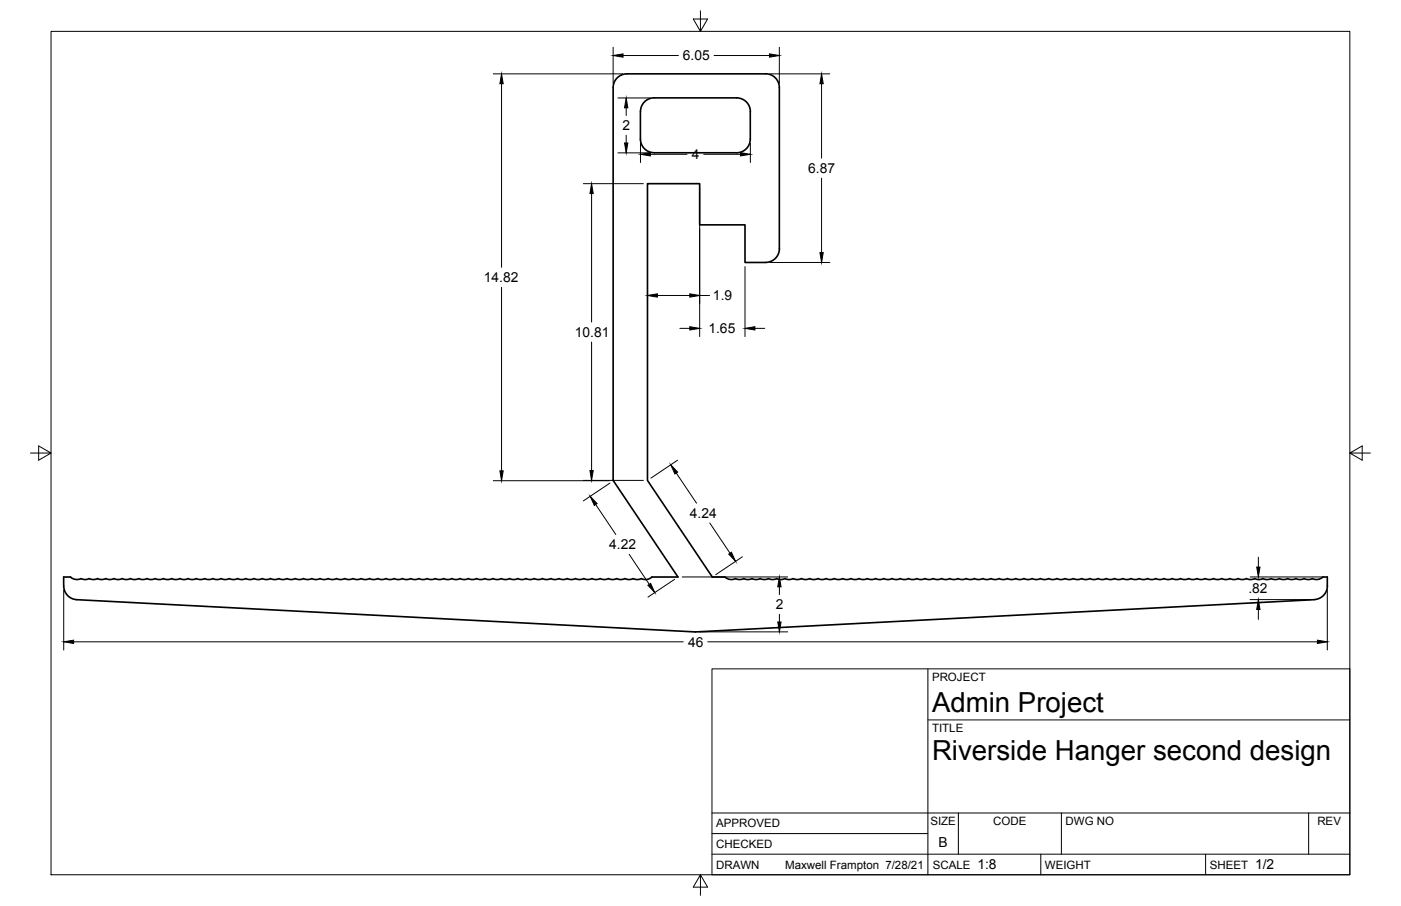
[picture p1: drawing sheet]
<svg xmlns="http://www.w3.org/2000/svg" width="432mm" height="279mm" viewBox="0 0 432 279" stroke-linecap="round" stroke-linejoin="round" font-family="sans-serif">
<!-- layer: Visible -->
<g fill="none" stroke="#000" stroke-width=".51">
<path d="M189 27v121.2l20 29.7h-8.1l-1 .7a2.87 2.87 0 0 1-2.2-.2l-1.5 .3a1.94 1.94 0 0 0-2.1 0h-.5a1.94 1.94 0 0 0-2 0h-.5a1.94 1.94 0 0 0-2 0h-.6a1.94 1.94 0 0 0-2 0h-.5a1.94 1.94 0 0 0-2 0h-.5a1.94 1.94 0 0 0-2.1 0h-.5a1.94 1.94 0 0 0-2 0h-.5a1.94 1.94 0 0 0-2 0h-.6a1.94 1.94 0 0 0-2 0h-.5a1.94 1.94 0 0 0-2 0h-.5a1.94 1.94 0 0 0-2.1 0h-.5a1.94 1.94 0 0 0-2 0h-.5a1.94 1.94 0 0 0-2 0h-.6a1.94 1.94 0 0 0-2 0h-.5a1.94 1.94 0 0 0-2 0h-.5a1.94 1.94 0 0 0-2.1 0h-.5a1.94 1.94 0 0 0-2 0h-.5a1.94 1.94 0 0 0-2 0h-.6a1.94 1.94 0 0 0-2 0h-.5a1.94 1.94 0 0 0-2 0h-.5a1.94 1.94 0 0 0-2.1 0h-.5a1.94 1.94 0 0 0-2 0h-.5a1.94 1.94 0 0 0-2 0l-1.6-.3M201.6 30.2h25.4a4.2 4.2 0 0 1 4.3 4.2l-.1 8.5M201.6 30.2a4.2 4.2 0 0 0-4.2 4.2v8.5M236 22.8h-42.8a4.2 4.2 0 0 0-4.2 4.2M236 22.8a4.2 4.2 0 0 1 4.2 4.2M240.2 27v49.7M231.2 42.9a4.2 4.2 0 0 1-4.2 4.2h-25.4a4.2 4.2 0 0 1-4.2-4.2M240.2 76.7a4.2 4.2 0 0 1-4.2 4.2M236 80.9h-6.4v-11.6h-14v-12.7h-16v91.6l19.9 29.7h3.9a2.87 2.87 0 0 0 3.3 .5l1.5 .3a1.94 1.94 0 0 1 2 0h.6a1.94 1.94 0 0 1 2 0h.5a1.94 1.94 0 0 1 2 0h.5a1.94 1.94 0 0 1 2.1 0h.5a1.94 1.94 0 0 1 2 0h.5a1.94 1.94 0 0 1 2 0h.6a1.94 1.94 0 0 1 2 0h.5a1.94 1.94 0 0 1 2 0h.5a1.94 1.94 0 0 1 2.1 0h.5a1.94 1.94 0 0 1 2 0h.5a1.94 1.94 0 0 1 2 0l1.6-.3M60.5 178.4l-1.5 .3a1.94 1.94 0 0 0-2 0h-.5a1.94 1.94 0 0 0-2.1 0h-.5a1.94 1.94 0 0 0-2 0h-.5a1.94 1.94 0 0 0-2 0h-.6a1.94 1.94 0 0 0-2 0h-.5a1.94 1.94 0 0 0-2 0h-.5a1.94 1.94 0 0 0-2.1 0h-.5a1.94 1.94 0 0 0-2 0h-.5a1.94 1.94 0 0 0-2 0h-.6a1.94 1.94 0 0 0-2 0h-.5a1.94 1.94 0 0 0-2 0h-.5a1.94 1.94 0 0 0-2.1 0h-.5a1.94 1.94 0 0 0-2 0h-.5a2.14 2.14 0 0 0-2.2 0l-1.1-.1-1-.7h-2.1a6.7 6.7 0 0 0 1.2 5.7 4.2 4.2 0 0 0 2.8 1.3l190.8 10 190.7-10a4.2 4.2 0 0 0 4-4.2M60.5 178.4l1.6 .3 1-.3M63.1 178.4l1.5 .3a1.94 1.94 0 0 1 2 0h.5a1.94 1.94 0 0 1 2.1 0h.5a1.94 1.94 0 0 1 2 0h.5a1.94 1.94 0 0 1 2 0h.6a1.94 1.94 0 0 1 2 0h.5a1.94 1.94 0 0 1 2 0h.5a1.94 1.94 0 0 1 2.1 0h.5a1.94 1.94 0 0 1 2 0h.5a1.94 1.94 0 0 1 2 0h.6a1.94 1.94 0 0 1 2 0h.5a1.94 1.94 0 0 1 2 0h.5a1.94 1.94 0 0 1 2.1 0h.5a1.94 1.94 0 0 1 2 0h.5a1.94 1.94 0 0 1 2 0h.6a1.94 1.94 0 0 1 2 0h.5a1.94 1.94 0 0 1 2 0h.5a1.94 1.94 0 0 1 2.1 0h.5a1.94 1.94 0 0 1 2 0h.5a1.94 1.94 0 0 1 2 0h.6a1.94 1.94 0 0 1 2 0h.5a1.94 1.94 0 0 1 2 0h.5a1.94 1.94 0 0 1 2.1 0h.5a1.94 1.94 0 0 1 2 0h.5a1.94 1.94 0 0 1 2 0h.6a1.94 1.94 0 0 1 2 0h.5a1.94 1.94 0 0 1 2 0l1.5-.3"/>
<path d="M131.6 178.4l1.6 .3 1-.3M134.2 178.4l1.5 .3 1-.3M257.2 178.4l1.5 .3 1-.3M259.7 178.4l1.5 .3 1-.3M262.2 178.4l1.6 .3a1.94 1.94 0 0 1 2 0h.5a1.94 1.94 0 0 1 2 0h.6a1.94 1.94 0 0 1 2 0h.5a1.94 1.94 0 0 1 2 0h.5a1.94 1.94 0 0 1 2.1 0h.5a1.94 1.94 0 0 1 2 0h.5a1.94 1.94 0 0 1 2 0h.6a1.94 1.94 0 0 1 2 0h.5a1.94 1.94 0 0 1 2 0h.5a1.94 1.94 0 0 1 2.1 0h.5a1.94 1.94 0 0 1 2 0h.5a1.94 1.94 0 0 1 2 0h.6a1.94 1.94 0 0 1 2 0h.5a1.94 1.94 0 0 1 2 0h.5a1.94 1.94 0 0 1 2.1 0h.5a1.94 1.94 0 0 1 2 0h.5a1.94 1.94 0 0 1 2 0h.6a1.94 1.94 0 0 1 2 0h.5a1.94 1.94 0 0 1 2 0h.5a1.94 1.94 0 0 1 2.1 0h.5a1.94 1.94 0 0 1 2 0h.5a1.94 1.94 0 0 1 2 0h.6a1.94 1.94 0 0 1 2 0h.5a1.94 1.94 0 0 1 2 0h.5a1.94 1.94 0 0 1 2.1 0h.5a1.94 1.94 0 0 1 2 0l1.5-.3M330.8 178.4l1.6 .3 1-.3M333.4 178.4l1.5 .3a1.94 1.94 0 0 1 2 0h.5a1.94 1.94 0 0 1 2.1 0h.5a1.94 1.94 0 0 1 2 0h.5a1.94 1.94 0 0 1 2 0h.6a1.94 1.94 0 0 1 2 0h.5a1.94 1.94 0 0 1 2 0h.5a1.94 1.94 0 0 1 2.1 0h.5a1.94 1.94 0 0 1 2 0h.5a1.94 1.94 0 0 1 2 0h.6a1.94 1.94 0 0 1 2 0h.5a1.94 1.94 0 0 1 2 0h.5a1.94 1.94 0 0 1 2.1 0h.5a1.94 1.94 0 0 1 2 0h.5a1.94 1.94 0 0 1 2 0h.6a1.94 1.94 0 0 1 2 0h.5a1.94 1.94 0 0 1 2 0h.5a1.94 1.94 0 0 1 2.1 0h.5a1.94 1.94 0 0 1 2 0h.5a1.94 1.94 0 0 1 2 0h.6a1.94 1.94 0 0 1 2 0h.5a1.94 1.94 0 0 1 2 0h.5a1.94 1.94 0 0 1 2.1 0h.5a1.94 1.94 0 0 1 2 0h.5a1.94 1.94 0 0 1 2 0h.6a1.94 1.94 0 0 1 2 0h.5a1.94 1.94 0 0 1 2 0l1.5-.3M401.9 178.4l1.6 .3 1-.3M407.7 177.9h1.4v2.8M407.7 177.9a2.87 2.87 0 0 1-3.2 .5"/>
</g>
<!-- layer: Border -->
<path d="M15.7 9.7h400.3v260.1h-400.3zM215.9 3.3v6.4l-2.2-3.8h4.4l-2.2 3.8M9.4 139.7h6.3l-3.8-2.2v4.4l3.8-2.2M416 139.7l3.8 2.2v-4.4l-3.8 2.2h6.4M215.9 269.8l2.2 3.8h-4.4l2.2-3.8v6.3" fill="none" stroke="#000" stroke-width=".31"/>
<!-- layer: Titleblock -->
<path d="M219.4 206.3h196.6v63.5h-196.6zM286 206.3v63.5M286 222h130M219.4 257.1h66.6M219.4 250.7h196.6M295.4 250.7v12.7M327.1 250.7v12.7M403.3 250.7v12.7M219.4 263.4h196.6M320.8 263.4v6.4M371.6 263.4v6.4" fill="none" stroke="#000" stroke-width=".31"/>
<!-- layer: Dimensions -->
<g fill="none" stroke="#000" stroke-width=".31">
<path d="M189 14.6v11.1M192 17.1h17.1M220.1 17.1h17.1M240.2 14.6v11.1M152 22.8h39.9M154.6 25.8v56.6M190.5 30.2h9.9M193 33.3v2.3M237.2 22.8h18.6M253.2 25.8v23M179.8 56.6h18.5M182.3 59.7v39.6"/>
<path d="M190.5 47.1h9.9M193 41.7v2.4M197.4 44.2v5.9M199.6 57.9v35.8M200.4 47.6h11.4M215.6 57.9v45.9M216.9 47.6h11.3M231.3 44.2v5.9M253.2 54.9v23M154.6 88.6v56.6M202.6 91.1h10M215.6 91.1h3.1"/>
<path d="M229.6 82.2v21.6M237.2 80.9h18.6M182.3 105.5v39.6M209.5 101.3h3.1M232.7 101.3h3M152 148.3h35.8M179.8 148.1h18.5M183.6 155.6l6.2 9.2M188 149l-8.2 5.5M208.4 145.9l6.3 9.3M208.8 141.9l-8.2 5.5M193.9 170.9l6.2 9.3"/>
<path d="M207.9 178.6l-8.2 5.6M210.2 177.9h32.6M218.8 161.3l6.2 9.3M228.8 171.7l-8.2 5.5M385.3 177.9h22.5M387.8 171.8v3.1M19.6 181.9v18.6M22.7 197.9h187.9M215.6 194.9h27.2M218.1 197.9h187.9M240.2 181v2.3M240.2 189.4v2.4"/>
<path d="M385.3 184.9h18.5M387.8 188v3M409.1 181.9v18.6"/>
</g>
<g fill="#000" stroke="#000" stroke-width=".31">
<path d="M189 17.1l3-.5v1zM237.2 16.6l3 .5-3 .5zM154.6 22.8l.5 3h-1zM193 30.2l.5 3.1h-1zM253.2 22.8l.5 3h-1zM182.3 56.6l.5 3.1h-1zM192.5 44.1h1l-.5 3zM197.4 47.6l3-.5v1zM228.2 47.1l3.1 .5-3.1 .5zM252.7 77.9h1l-.5 3zM199.6 91.1l3-.5v1zM212.6 90.6l3 .5-3 .5z"/>
<path d="M212.6 100.8l3 .5-3 .5zM229.6 101.3l3.1-.5v1zM154.1 145.2h1l-.5 3.1zM181.8 145.1h1l-.5 3zM181.9 153.1l2.1 2.2-.8 .6zM206.7 143.3l2.2 2.3-.9 .6zM199.7 180.5l.8-.6 1.3 2.8zM224.6 170.9l.8-.6 1.3 2.8zM387.3 174.9h1l-.5 3zM19.6 197.9l3.1-.5v1zM240.2 177.9l.5 3.1h-1zM239.7 191.8h1l-.5 3.1z"/>
<path d="M387.8 184.9l.5 3.1h-1zM406 197.4l3.1 .5-3.1 .5z"/>
</g>
<g font-size="8.5">
<text x="287.3" y="219.5">Admin Project</text>
<text x="287.3" y="234.5">Riverside Hanger second design</text>
</g>
<g font-size="4.3">
<text x="210.5" y="18.6">6.05</text>
<text x="191.9" y="40.2">2</text>
<text x="213.2" y="49.1">4</text>
<text x="249.1" y="53.4">6.87</text>
<text x="149.1" y="87">14.82</text>
<text x="219.8" y="92.6">1.9</text>
<text x="177.2" y="103.9">10.81</text>
<text x="218.4" y="102.7">1.65</text>
<text x="212.6" y="159.8">4.24</text>
<text x="187.8" y="169.4">4.22</text>
<text x="384.8" y="182.9">.82</text>
<text x="239.1" y="187.9">2</text>
<text x="212.1" y="199.4">46</text>
<text x="289.3" y="261.2">B</text>
<text x="301.2" y="268.1">1:8</text>
<text x="386.8" y="268.1">1/2</text>
</g>
<g font-size="3.5">
<text x="287.3" y="210.1">PROJECT</text>
<text x="287.3" y="225.8">TITLE</text>
<text x="220.7" y="255.2">APPROVED</text>
<text x="286.7" y="254.5">SIZE</text>
<text x="306.1" y="254.5">CODE</text>
<text x="328.4" y="254.5">DWG NO</text>
<text x="406" y="254.5">REV</text>
<text x="220.7" y="261.5">CHECKED</text>
<text x="220.7" y="267.9">DRAWN</text>
<text x="242" y="267.9">Maxwell Frampton 7/28/21</text>
<text x="287.5" y="267.9">SCALE</text>
<text x="322.1" y="267.9">WEIGHT</text>
<text x="372.9" y="267.9">SHEET</text>
</g>
</svg>
